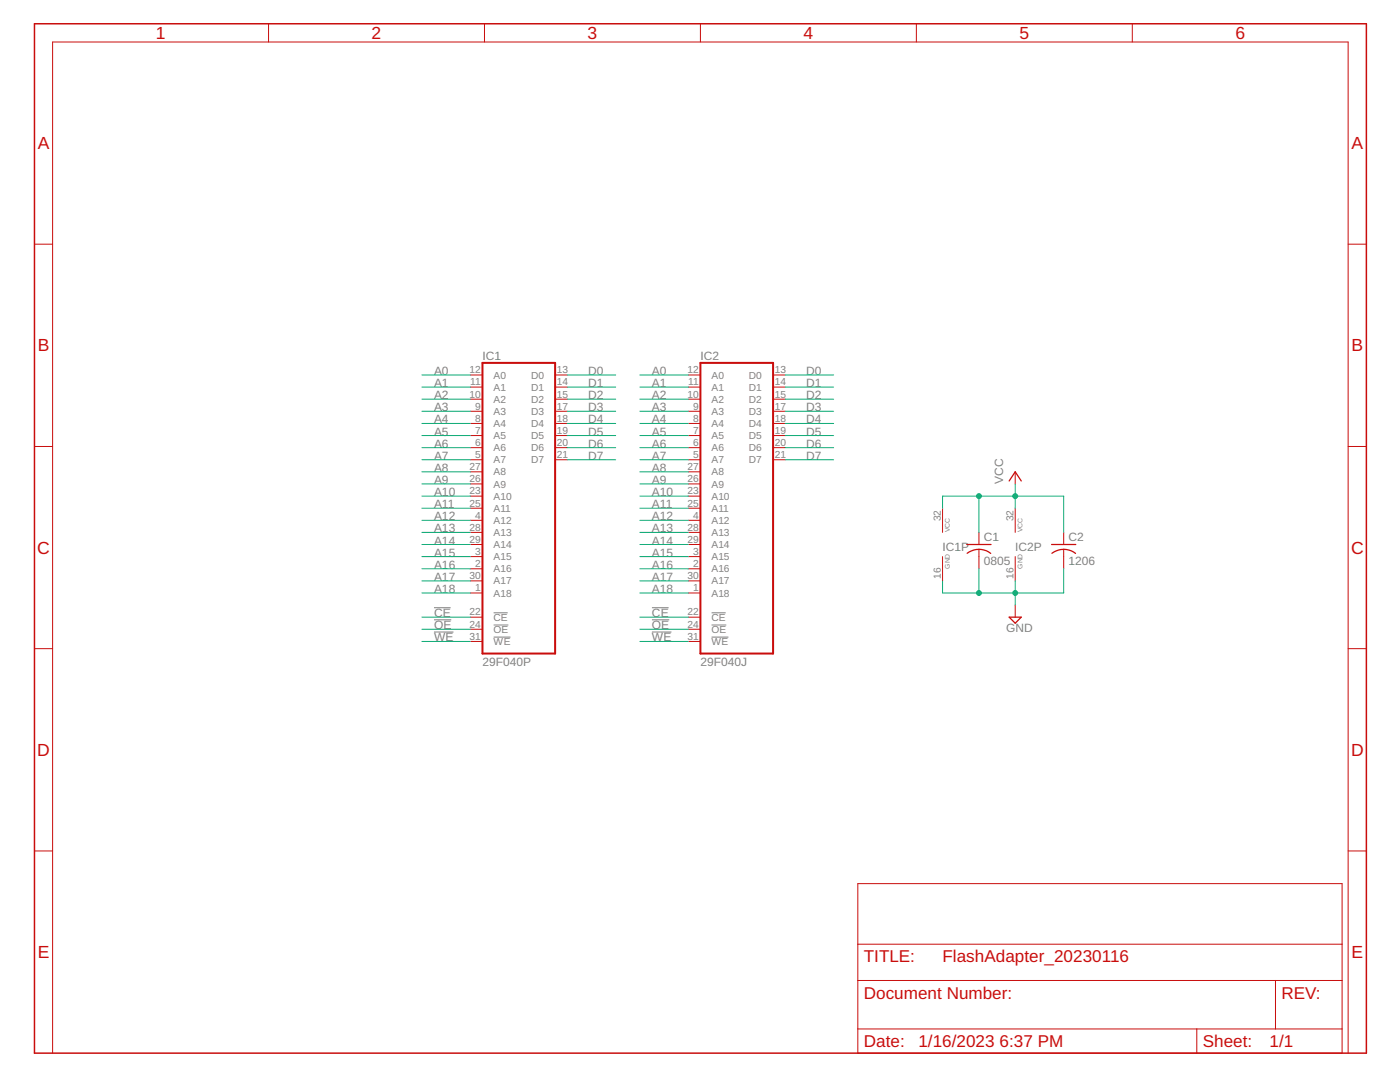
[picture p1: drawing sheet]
<?xml version="1.0" encoding="utf-8"?>
<!DOCTYPE eagle SYSTEM "eagle.dtd">
<eagle version="9.6.2">
<drawing>
<settings>
<setting alwaysvectorfont="no"/>
<setting verticaltext="up"/>
</settings>
<grid distance="0.1" unitdist="inch" unit="inch" style="lines" multiple="1" display="no" altdistance="0.01" altunitdist="inch" altunit="inch"/>
<schematic xreflabel="%F%N/%S.%C%R" xrefpart="/%S.%C%R">
<libraries>
<library name="FlashAdapter">
<symbols>
<symbol name="C-US">
<wire x1="-2.54" y1="0" x2="2.54" y2="0" width="0.254" layer="94"/>
<wire x1="0" y1="-1.016" x2="0" y2="-1.0161" width="0.1524" layer="94"/>
<wire x1="0" y1="-1.0161" x2="0" y2="-2.54" width="0.1524" layer="94"/>
<wire x1="0" y1="-1" x2="2.4892" y2="-1.8542" width="0.254" layer="94" curve="-37.878202"/>
<wire x1="-2.4668" y1="-1.8504" x2="0" y2="-1.0161" width="0.254" layer="94" curve="-37.373024"/>
<pin name="1" x="0" y="2.54" visible="off" length="short" direction="pas" swaplevel="1" rot="R270"/>
<pin name="2" x="0" y="-5.08" visible="off" length="short" direction="pas" swaplevel="1" rot="R90"/>
<text x="1.016" y="0.635" size="1.778" layer="95">&gt;NAME</text>
<text x="1.016" y="-4.191" size="1.778" layer="96">&gt;VALUE</text>
</symbol>
<symbol name="FRAME_A_L">
<frame x1="0" y1="0" x2="279.4" y2="215.9" columns="6" rows="5" layer="94" border-bottom="no"/>
</symbol>
<symbol name="DOCFIELD">
<wire x1="0" y1="0" x2="71.12" y2="0" width="0.1016" layer="94"/>
<wire x1="101.6" y1="15.24" x2="87.63" y2="15.24" width="0.1016" layer="94"/>
<wire x1="0" y1="0" x2="0" y2="5.08" width="0.1016" layer="94"/>
<wire x1="0" y1="5.08" x2="71.12" y2="5.08" width="0.1016" layer="94"/>
<wire x1="0" y1="5.08" x2="0" y2="15.24" width="0.1016" layer="94"/>
<wire x1="101.6" y1="15.24" x2="101.6" y2="5.08" width="0.1016" layer="94"/>
<wire x1="71.12" y1="5.08" x2="71.12" y2="0" width="0.1016" layer="94"/>
<wire x1="71.12" y1="5.08" x2="87.63" y2="5.08" width="0.1016" layer="94"/>
<wire x1="71.12" y1="0" x2="101.6" y2="0" width="0.1016" layer="94"/>
<wire x1="87.63" y1="15.24" x2="87.63" y2="5.08" width="0.1016" layer="94"/>
<wire x1="87.63" y1="15.24" x2="0" y2="15.24" width="0.1016" layer="94"/>
<wire x1="87.63" y1="5.08" x2="101.6" y2="5.08" width="0.1016" layer="94"/>
<wire x1="101.6" y1="5.08" x2="101.6" y2="0" width="0.1016" layer="94"/>
<wire x1="0" y1="15.24" x2="0" y2="22.86" width="0.1016" layer="94"/>
<wire x1="101.6" y1="35.56" x2="0" y2="35.56" width="0.1016" layer="94"/>
<wire x1="101.6" y1="35.56" x2="101.6" y2="22.86" width="0.1016" layer="94"/>
<wire x1="0" y1="22.86" x2="101.6" y2="22.86" width="0.1016" layer="94"/>
<wire x1="0" y1="22.86" x2="0" y2="35.56" width="0.1016" layer="94"/>
<wire x1="101.6" y1="22.86" x2="101.6" y2="15.24" width="0.1016" layer="94"/>
<text x="1.27" y="1.27" size="2.54" layer="94">Date:</text>
<text x="12.7" y="1.27" size="2.54" layer="94">&gt;LAST_DATE_TIME</text>
<text x="72.39" y="1.27" size="2.54" layer="94">Sheet:</text>
<text x="86.36" y="1.27" size="2.54" layer="94">&gt;SHEET</text>
<text x="88.9" y="11.43" size="2.54" layer="94">REV:</text>
<text x="1.27" y="19.05" size="2.54" layer="94">TITLE:</text>
<text x="1.27" y="11.43" size="2.54" layer="94">Document Number:</text>
<text x="17.78" y="19.05" size="2.54" layer="94">&gt;DRAWING_NAME</text>
</symbol>
<symbol name="AM29F040">
<wire x1="-7.62" y1="-30.48" x2="7.62" y2="-30.48" width="0.4064" layer="94"/>
<wire x1="7.62" y1="-30.48" x2="7.62" y2="30.48" width="0.4064" layer="94"/>
<wire x1="7.62" y1="30.48" x2="-7.62" y2="30.48" width="0.4064" layer="94"/>
<wire x1="-7.62" y1="30.48" x2="-7.62" y2="-30.48" width="0.4064" layer="94"/>
<pin name="!CE" x="-10.16" y="-22.86" length="short" direction="in"/>
<pin name="!OE" x="-10.16" y="-25.4" length="short" direction="in"/>
<pin name="!WE" x="-10.16" y="-27.94" length="short" direction="in"/>
<pin name="A0" x="-10.16" y="27.94" length="short" direction="in"/>
<pin name="A1" x="-10.16" y="25.4" length="short" direction="in"/>
<pin name="A2" x="-10.16" y="22.86" length="short" direction="in"/>
<pin name="A3" x="-10.16" y="20.32" length="short" direction="in"/>
<pin name="A4" x="-10.16" y="17.78" length="short" direction="in"/>
<pin name="A5" x="-10.16" y="15.24" length="short" direction="in"/>
<pin name="A6" x="-10.16" y="12.7" length="short" direction="in"/>
<pin name="A7" x="-10.16" y="10.16" length="short" direction="in"/>
<pin name="A8" x="-10.16" y="7.62" length="short" direction="in"/>
<pin name="A9" x="-10.16" y="5.08" length="short" direction="in"/>
<pin name="A10" x="-10.16" y="2.54" length="short" direction="in"/>
<pin name="A11" x="-10.16" y="0" length="short" direction="in"/>
<pin name="A12" x="-10.16" y="-2.54" length="short" direction="in"/>
<pin name="A13" x="-10.16" y="-5.08" length="short" direction="in"/>
<pin name="A14" x="-10.16" y="-7.62" length="short" direction="in"/>
<pin name="A15" x="-10.16" y="-10.16" length="short" direction="in"/>
<pin name="A16" x="-10.16" y="-12.7" length="short" direction="in"/>
<pin name="A17" x="-10.16" y="-15.24" length="short" direction="in"/>
<pin name="A18" x="-10.16" y="-17.78" length="short" direction="in"/>
<pin name="D0" x="10.16" y="27.94" length="short" direction="hiz" rot="R180"/>
<pin name="D1" x="10.16" y="25.4" length="short" direction="hiz" rot="R180"/>
<pin name="D2" x="10.16" y="22.86" length="short" direction="hiz" rot="R180"/>
<pin name="D3" x="10.16" y="20.32" length="short" direction="hiz" rot="R180"/>
<pin name="D4" x="10.16" y="17.78" length="short" direction="hiz" rot="R180"/>
<pin name="D5" x="10.16" y="15.24" length="short" direction="hiz" rot="R180"/>
<pin name="D6" x="10.16" y="12.7" length="short" direction="hiz" rot="R180"/>
<pin name="D7" x="10.16" y="10.16" length="short" direction="hiz" rot="R180"/>
<text x="-7.62" y="31.115" size="1.778" layer="95">&gt;NAME</text>
<text x="-7.62" y="-33.02" size="1.778" layer="96">&gt;VALUE</text>
</symbol>
<symbol name="VCC-GND">
<pin name="GND" x="0" y="-7.62" visible="pad" length="middle" direction="pwr" rot="R90"/>
<pin name="VCC" x="0" y="7.62" visible="pad" length="middle" direction="pwr" rot="R270"/>
<text x="1.524" y="-5.08" size="1.016" layer="95" rot="R90">GND</text>
<text x="1.524" y="2.54" size="1.016" layer="95" rot="R90">VCC</text>
<text x="0" y="-1.27" size="1.778" layer="95">&gt;NAME</text>
</symbol>
<symbol name="VCC">
<wire x1="1.27" y1="-1.905" x2="0" y2="0" width="0.254" layer="94"/>
<wire x1="0" y1="0" x2="-1.27" y2="-1.905" width="0.254" layer="94"/>
<pin name="VCC" x="0" y="-2.54" visible="off" length="short" direction="sup" rot="R90"/>
<text x="-2.54" y="-2.54" size="1.778" layer="96" rot="R90">&gt;VALUE</text>
</symbol>
<symbol name="GND">
<wire x1="-1.27" y1="0" x2="1.27" y2="0" width="0.254" layer="94"/>
<wire x1="1.27" y1="0" x2="0" y2="-1.27" width="0.254" layer="94"/>
<wire x1="0" y1="-1.27" x2="-1.27" y2="0" width="0.254" layer="94"/>
<pin name="GND" x="0" y="2.54" visible="off" length="short" direction="sup" rot="R270"/>
<text x="-1.905" y="-3.175" size="1.778" layer="96">&gt;VALUE</text>
</symbol>
</symbols>
<devicesets>
<deviceset name="C-US" prefix="C" uservalue="yes">
<gates>
<gate name="G$1" symbol="C-US" x="0" y="0"/>
</gates>
<devices>
<device name="C0805" package="C0805">
<connects>
<connect gate="G$1" pin="1" pad="1"/>
<connect gate="G$1" pin="2" pad="2"/>
</connects>
<technologies>
<technology name="">
<attribute name="POPULARITY" value="19" constant="no"/>
<attribute name="SPICEPREFIX" value="C" constant="no"/>
</technology>
</technologies>
</device>
<device name="C1206" package="C1206">
<connects>
<connect gate="G$1" pin="1" pad="1"/>
<connect gate="G$1" pin="2" pad="2"/>
</connects>
<technologies>
<technology name="">
<attribute name="POPULARITY" value="0" constant="no"/>
<attribute name="SPICEPREFIX" value="C" constant="no"/>
</technology>
</technologies>
</device>
</devices>
</deviceset>
<deviceset name="FRAME_A_L" prefix="FRAME" uservalue="yes">
<gates>
<gate name="G$1" symbol="FRAME_A_L" x="0" y="0" addlevel="always"/>
<gate name="G$2" symbol="DOCFIELD" x="172.72" y="0" addlevel="always"/>
</gates>
<devices>
<device name="">
<technologies>
<technology name=""/>
</technologies>
</device>
</devices>
</deviceset>
<deviceset name="29F040" prefix="IC">
<gates>
<gate name="G$1" symbol="AM29F040" x="0" y="0"/>
<gate name="P" symbol="VCC-GND" x="17.78" y="0" addlevel="request"/>
</gates>
<devices>
<device name="J" package="S32">
<connects>
<connect gate="G$1" pin="!CE" pad="22"/>
<connect gate="G$1" pin="!OE" pad="24"/>
<connect gate="G$1" pin="!WE" pad="31"/>
<connect gate="G$1" pin="A0" pad="12"/>
<connect gate="G$1" pin="A1" pad="11"/>
<connect gate="G$1" pin="A10" pad="23"/>
<connect gate="G$1" pin="A11" pad="25"/>
<connect gate="G$1" pin="A12" pad="4"/>
<connect gate="G$1" pin="A13" pad="28"/>
<connect gate="G$1" pin="A14" pad="29"/>
<connect gate="G$1" pin="A15" pad="3"/>
<connect gate="G$1" pin="A16" pad="2"/>
<connect gate="G$1" pin="A17" pad="30"/>
<connect gate="G$1" pin="A18" pad="1"/>
<connect gate="G$1" pin="A2" pad="10"/>
<connect gate="G$1" pin="A3" pad="9"/>
<connect gate="G$1" pin="A4" pad="8"/>
<connect gate="G$1" pin="A5" pad="7"/>
<connect gate="G$1" pin="A6" pad="6"/>
<connect gate="G$1" pin="A7" pad="5"/>
<connect gate="G$1" pin="A8" pad="27"/>
<connect gate="G$1" pin="A9" pad="26"/>
<connect gate="G$1" pin="D0" pad="13"/>
<connect gate="G$1" pin="D1" pad="14"/>
<connect gate="G$1" pin="D2" pad="15"/>
<connect gate="G$1" pin="D3" pad="17"/>
<connect gate="G$1" pin="D4" pad="18"/>
<connect gate="G$1" pin="D5" pad="19"/>
<connect gate="G$1" pin="D6" pad="20"/>
<connect gate="G$1" pin="D7" pad="21"/>
<connect gate="P" pin="GND" pad="16"/>
<connect gate="P" pin="VCC" pad="32"/>
</connects>
<technologies>
<technology name=""/>
</technologies>
</device>
<device name="P" package="DIL32-3">
<connects>
<connect gate="G$1" pin="!CE" pad="22"/>
<connect gate="G$1" pin="!OE" pad="24"/>
<connect gate="G$1" pin="!WE" pad="31"/>
<connect gate="G$1" pin="A0" pad="12"/>
<connect gate="G$1" pin="A1" pad="11"/>
<connect gate="G$1" pin="A10" pad="23"/>
<connect gate="G$1" pin="A11" pad="25"/>
<connect gate="G$1" pin="A12" pad="4"/>
<connect gate="G$1" pin="A13" pad="28"/>
<connect gate="G$1" pin="A14" pad="29"/>
<connect gate="G$1" pin="A15" pad="3"/>
<connect gate="G$1" pin="A16" pad="2"/>
<connect gate="G$1" pin="A17" pad="30"/>
<connect gate="G$1" pin="A18" pad="1"/>
<connect gate="G$1" pin="A2" pad="10"/>
<connect gate="G$1" pin="A3" pad="9"/>
<connect gate="G$1" pin="A4" pad="8"/>
<connect gate="G$1" pin="A5" pad="7"/>
<connect gate="G$1" pin="A6" pad="6"/>
<connect gate="G$1" pin="A7" pad="5"/>
<connect gate="G$1" pin="A8" pad="27"/>
<connect gate="G$1" pin="A9" pad="26"/>
<connect gate="G$1" pin="D0" pad="13"/>
<connect gate="G$1" pin="D1" pad="14"/>
<connect gate="G$1" pin="D2" pad="15"/>
<connect gate="G$1" pin="D3" pad="17"/>
<connect gate="G$1" pin="D4" pad="18"/>
<connect gate="G$1" pin="D5" pad="19"/>
<connect gate="G$1" pin="D6" pad="20"/>
<connect gate="G$1" pin="D7" pad="21"/>
<connect gate="P" pin="GND" pad="16"/>
<connect gate="P" pin="VCC" pad="32"/>
</connects>
<technologies>
<technology name=""/>
</technologies>
</device>
</devices>
</deviceset>
<deviceset name="VCC" prefix="P+">
<gates>
<gate name="VCC" symbol="VCC" x="0" y="0"/>
</gates>
<devices>
<device name="">
<technologies>
<technology name=""/>
</technologies>
</device>
</devices>
</deviceset>
<deviceset name="GND" prefix="SUPPLY">
<gates>
<gate name="GND" symbol="GND" x="0" y="0"/>
</gates>
<devices>
<device name="">
<technologies>
<technology name=""/>
</technologies>
</device>
</devices>
</deviceset>
</devicesets>
</library>
</libraries>
<attributes>
</attributes>
<variantdefs>
</variantdefs>
<classes>
<class number="0" name="default" width="0" drill="0">
</class>
</classes>
<parts>
<part name="IC1" library="FlashAdapter" deviceset="29F040" device="P"/>
<part name="IC2" library="FlashAdapter" deviceset="29F040" device="J"/>
<part name="C1" library="FlashAdapter" deviceset="C-US" device="C0805" value="0805"/>
<part name="C2" library="FlashAdapter" deviceset="C-US" device="C1206" value="1206"/>
<part name="P+1" library="FlashAdapter" deviceset="VCC" device=""/>
<part name="SUPPLY1" library="FlashAdapter" deviceset="GND" device=""/>
<part name="FRAME1" library="FlashAdapter" deviceset="FRAME_A_L" device=""/>
</parts>
<sheets>
<sheet>
<plain>
</plain>
<instances>
<instance part="IC1" gate="G$1" x="101.6" y="114.3" smashed="yes">
<attribute name="NAME" x="93.98" y="145.415" size="1.778" layer="95"/>
<attribute name="VALUE" x="93.98" y="81.28" size="1.778" layer="96"/>
</instance>
<instance part="IC2" gate="G$1" x="147.32" y="114.3" smashed="yes">
<attribute name="NAME" x="139.7" y="145.415" size="1.778" layer="95"/>
<attribute name="VALUE" x="139.7" y="81.28" size="1.778" layer="96"/>
</instance>
<instance part="C1" gate="G$1" x="198.12" y="106.68" smashed="yes">
<attribute name="NAME" x="199.136" y="107.315" size="1.778" layer="95"/>
<attribute name="VALUE" x="199.136" y="102.489" size="1.778" layer="96"/>
</instance>
<instance part="IC1" gate="P" x="190.5" y="106.68" smashed="yes">
<attribute name="NAME" x="190.5" y="105.41" size="1.778" layer="95"/>
</instance>
<instance part="IC2" gate="P" x="205.74" y="106.68" smashed="yes">
<attribute name="NAME" x="205.74" y="105.41" size="1.778" layer="95"/>
</instance>
<instance part="C2" gate="G$1" x="215.9" y="106.68" smashed="yes">
<attribute name="NAME" x="216.916" y="107.315" size="1.778" layer="95"/>
<attribute name="VALUE" x="216.916" y="102.489" size="1.778" layer="96"/>
</instance>
<instance part="P+1" gate="VCC" x="205.74" y="121.92" smashed="yes">
<attribute name="VALUE" x="203.2" y="119.38" size="1.778" layer="96" rot="R90"/>
</instance>
<instance part="SUPPLY1" gate="GND" x="205.74" y="91.44" smashed="yes">
<attribute name="VALUE" x="203.835" y="88.265" size="1.778" layer="96"/>
</instance>
<instance part="FRAME1" gate="G$1" x="0" y="0" smashed="yes"/>
<instance part="FRAME1" gate="G$2" x="172.72" y="0" smashed="yes">
<attribute name="LAST_DATE_TIME" x="185.42" y="1.27" size="2.54" layer="94"/>
<attribute name="SHEET" x="259.08" y="1.27" size="2.54" layer="94"/>
<attribute name="DRAWING_NAME" x="190.5" y="19.05" size="2.54" layer="94"/>
</instance>
</instances>
<busses>
</busses>
<nets>
<net name="!WE" class="0">
<segment>
<pinref part="IC1" gate="G$1" pin="!WE"/>
<wire x1="91.44" y1="86.36" x2="81.28" y2="86.36" width="0.1524" layer="91"/>
<label x="83.82" y="86.36" size="1.778" layer="95"/>
</segment>
<segment>
<pinref part="IC2" gate="G$1" pin="!WE"/>
<wire x1="137.16" y1="86.36" x2="127" y2="86.36" width="0.1524" layer="91"/>
<label x="129.54" y="86.36" size="1.778" layer="95"/>
</segment>
</net>
<net name="A12" class="0">
<segment>
<pinref part="IC1" gate="G$1" pin="A12"/>
<wire x1="91.44" y1="111.76" x2="81.28" y2="111.76" width="0.1524" layer="91"/>
<label x="83.82" y="111.76" size="1.778" layer="95"/>
</segment>
<segment>
<pinref part="IC2" gate="G$1" pin="A12"/>
<wire x1="137.16" y1="111.76" x2="127" y2="111.76" width="0.1524" layer="91"/>
<label x="129.54" y="111.76" size="1.778" layer="95"/>
</segment>
</net>
<net name="A7" class="0">
<segment>
<pinref part="IC1" gate="G$1" pin="A7"/>
<wire x1="91.44" y1="124.46" x2="81.28" y2="124.46" width="0.1524" layer="91"/>
<label x="83.82" y="124.46" size="1.778" layer="95"/>
</segment>
<segment>
<pinref part="IC2" gate="G$1" pin="A7"/>
<wire x1="137.16" y1="124.46" x2="127" y2="124.46" width="0.1524" layer="91"/>
<label x="129.54" y="124.46" size="1.778" layer="95"/>
</segment>
</net>
<net name="A6" class="0">
<segment>
<pinref part="IC1" gate="G$1" pin="A6"/>
<wire x1="91.44" y1="127" x2="81.28" y2="127" width="0.1524" layer="91"/>
<label x="83.82" y="127" size="1.778" layer="95"/>
</segment>
<segment>
<pinref part="IC2" gate="G$1" pin="A6"/>
<wire x1="137.16" y1="127" x2="127" y2="127" width="0.1524" layer="91"/>
<label x="129.54" y="127" size="1.778" layer="95"/>
</segment>
</net>
<net name="A5" class="0">
<segment>
<pinref part="IC1" gate="G$1" pin="A5"/>
<wire x1="91.44" y1="129.54" x2="81.28" y2="129.54" width="0.1524" layer="91"/>
<label x="83.82" y="129.54" size="1.778" layer="95"/>
</segment>
<segment>
<pinref part="IC2" gate="G$1" pin="A5"/>
<wire x1="137.16" y1="129.54" x2="127" y2="129.54" width="0.1524" layer="91"/>
<label x="129.54" y="129.54" size="1.778" layer="95"/>
</segment>
</net>
<net name="A4" class="0">
<segment>
<pinref part="IC1" gate="G$1" pin="A4"/>
<wire x1="91.44" y1="132.08" x2="81.28" y2="132.08" width="0.1524" layer="91"/>
<label x="83.82" y="132.08" size="1.778" layer="95"/>
</segment>
<segment>
<pinref part="IC2" gate="G$1" pin="A4"/>
<wire x1="137.16" y1="132.08" x2="127" y2="132.08" width="0.1524" layer="91"/>
<label x="129.54" y="132.08" size="1.778" layer="95"/>
</segment>
</net>
<net name="A3" class="0">
<segment>
<pinref part="IC1" gate="G$1" pin="A3"/>
<wire x1="91.44" y1="134.62" x2="81.28" y2="134.62" width="0.1524" layer="91"/>
<label x="83.82" y="134.62" size="1.778" layer="95"/>
</segment>
<segment>
<pinref part="IC2" gate="G$1" pin="A3"/>
<wire x1="137.16" y1="134.62" x2="127" y2="134.62" width="0.1524" layer="91"/>
<label x="129.54" y="134.62" size="1.778" layer="95"/>
</segment>
</net>
<net name="A2" class="0">
<segment>
<pinref part="IC1" gate="G$1" pin="A2"/>
<wire x1="91.44" y1="137.16" x2="81.28" y2="137.16" width="0.1524" layer="91"/>
<label x="83.82" y="137.16" size="1.778" layer="95"/>
</segment>
<segment>
<pinref part="IC2" gate="G$1" pin="A2"/>
<wire x1="137.16" y1="137.16" x2="127" y2="137.16" width="0.1524" layer="91"/>
<label x="129.54" y="137.16" size="1.778" layer="95"/>
</segment>
</net>
<net name="A1" class="0">
<segment>
<pinref part="IC1" gate="G$1" pin="A1"/>
<wire x1="91.44" y1="139.7" x2="81.28" y2="139.7" width="0.1524" layer="91"/>
<label x="83.82" y="139.7" size="1.778" layer="95"/>
</segment>
<segment>
<pinref part="IC2" gate="G$1" pin="A1"/>
<wire x1="137.16" y1="139.7" x2="127" y2="139.7" width="0.1524" layer="91"/>
<label x="129.54" y="139.7" size="1.778" layer="95"/>
</segment>
</net>
<net name="A0" class="0">
<segment>
<pinref part="IC1" gate="G$1" pin="A0"/>
<wire x1="91.44" y1="142.24" x2="81.28" y2="142.24" width="0.1524" layer="91"/>
<label x="83.82" y="142.24" size="1.778" layer="95"/>
</segment>
<segment>
<pinref part="IC2" gate="G$1" pin="A0"/>
<wire x1="137.16" y1="142.24" x2="127" y2="142.24" width="0.1524" layer="91"/>
<label x="129.54" y="142.24" size="1.778" layer="95"/>
</segment>
</net>
<net name="D0" class="0">
<segment>
<pinref part="IC1" gate="G$1" pin="D0"/>
<wire x1="111.76" y1="142.24" x2="121.92" y2="142.24" width="0.1524" layer="91"/>
<label x="119.38" y="142.24" size="1.778" layer="95" align="bottom-right"/>
</segment>
<segment>
<pinref part="IC2" gate="G$1" pin="D0"/>
<wire x1="157.48" y1="142.24" x2="167.64" y2="142.24" width="0.1524" layer="91"/>
<label x="165.1" y="142.24" size="1.778" layer="95" align="bottom-right"/>
</segment>
</net>
<net name="!CE" class="0">
<segment>
<pinref part="IC1" gate="G$1" pin="!CE"/>
<wire x1="91.44" y1="91.44" x2="81.28" y2="91.44" width="0.1524" layer="91"/>
<label x="83.82" y="91.44" size="1.778" layer="95"/>
</segment>
<segment>
<pinref part="IC2" gate="G$1" pin="!CE"/>
<wire x1="137.16" y1="91.44" x2="127" y2="91.44" width="0.1524" layer="91"/>
<label x="129.54" y="91.44" size="1.778" layer="95"/>
</segment>
</net>
<net name="A10" class="0">
<segment>
<pinref part="IC1" gate="G$1" pin="A10"/>
<wire x1="91.44" y1="116.84" x2="81.28" y2="116.84" width="0.1524" layer="91"/>
<label x="83.82" y="116.84" size="1.778" layer="95"/>
</segment>
<segment>
<pinref part="IC2" gate="G$1" pin="A10"/>
<wire x1="137.16" y1="116.84" x2="127" y2="116.84" width="0.1524" layer="91"/>
<label x="129.54" y="116.84" size="1.778" layer="95"/>
</segment>
</net>
<net name="!OE" class="0">
<segment>
<pinref part="IC1" gate="G$1" pin="!OE"/>
<wire x1="91.44" y1="88.9" x2="81.28" y2="88.9" width="0.1524" layer="91"/>
<label x="83.82" y="88.9" size="1.778" layer="95"/>
</segment>
<segment>
<pinref part="IC2" gate="G$1" pin="!OE"/>
<wire x1="137.16" y1="88.9" x2="127" y2="88.9" width="0.1524" layer="91"/>
<label x="129.54" y="88.9" size="1.778" layer="95"/>
</segment>
</net>
<net name="A11" class="0">
<segment>
<pinref part="IC1" gate="G$1" pin="A11"/>
<wire x1="91.44" y1="114.3" x2="81.28" y2="114.3" width="0.1524" layer="91"/>
<label x="83.82" y="114.3" size="1.778" layer="95"/>
</segment>
<segment>
<pinref part="IC2" gate="G$1" pin="A11"/>
<wire x1="137.16" y1="114.3" x2="127" y2="114.3" width="0.1524" layer="91"/>
<label x="129.54" y="114.3" size="1.778" layer="95"/>
</segment>
</net>
<net name="A9" class="0">
<segment>
<pinref part="IC1" gate="G$1" pin="A9"/>
<wire x1="91.44" y1="119.38" x2="81.28" y2="119.38" width="0.1524" layer="91"/>
<label x="83.82" y="119.38" size="1.778" layer="95"/>
</segment>
<segment>
<pinref part="IC2" gate="G$1" pin="A9"/>
<wire x1="137.16" y1="119.38" x2="127" y2="119.38" width="0.1524" layer="91"/>
<label x="129.54" y="119.38" size="1.778" layer="95"/>
</segment>
</net>
<net name="A8" class="0">
<segment>
<pinref part="IC1" gate="G$1" pin="A8"/>
<wire x1="91.44" y1="121.92" x2="81.28" y2="121.92" width="0.1524" layer="91"/>
<label x="83.82" y="121.92" size="1.778" layer="95"/>
</segment>
<segment>
<pinref part="IC2" gate="G$1" pin="A8"/>
<wire x1="137.16" y1="121.92" x2="127" y2="121.92" width="0.1524" layer="91"/>
<label x="129.54" y="121.92" size="1.778" layer="95"/>
</segment>
</net>
<net name="A13" class="0">
<segment>
<pinref part="IC1" gate="G$1" pin="A13"/>
<wire x1="91.44" y1="109.22" x2="81.28" y2="109.22" width="0.1524" layer="91"/>
<label x="83.82" y="109.22" size="1.778" layer="95"/>
</segment>
<segment>
<pinref part="IC2" gate="G$1" pin="A13"/>
<wire x1="137.16" y1="109.22" x2="127" y2="109.22" width="0.1524" layer="91"/>
<label x="129.54" y="109.22" size="1.778" layer="95"/>
</segment>
</net>
<net name="A14" class="0">
<segment>
<pinref part="IC1" gate="G$1" pin="A14"/>
<wire x1="91.44" y1="106.68" x2="81.28" y2="106.68" width="0.1524" layer="91"/>
<label x="83.82" y="106.68" size="1.778" layer="95"/>
</segment>
<segment>
<pinref part="IC2" gate="G$1" pin="A14"/>
<wire x1="137.16" y1="106.68" x2="127" y2="106.68" width="0.1524" layer="91"/>
<label x="129.54" y="106.68" size="1.778" layer="95"/>
</segment>
</net>
<net name="A15" class="0">
<segment>
<pinref part="IC1" gate="G$1" pin="A15"/>
<wire x1="91.44" y1="104.14" x2="81.28" y2="104.14" width="0.1524" layer="91"/>
<label x="83.82" y="104.14" size="1.778" layer="95"/>
</segment>
<segment>
<pinref part="IC2" gate="G$1" pin="A15"/>
<wire x1="137.16" y1="104.14" x2="127" y2="104.14" width="0.1524" layer="91"/>
<label x="129.54" y="104.14" size="1.778" layer="95"/>
</segment>
</net>
<net name="A16" class="0">
<segment>
<pinref part="IC1" gate="G$1" pin="A16"/>
<wire x1="91.44" y1="101.6" x2="81.28" y2="101.6" width="0.1524" layer="91"/>
<label x="83.82" y="101.6" size="1.778" layer="95"/>
</segment>
<segment>
<pinref part="IC2" gate="G$1" pin="A16"/>
<wire x1="137.16" y1="101.6" x2="127" y2="101.6" width="0.1524" layer="91"/>
<label x="129.54" y="101.6" size="1.778" layer="95"/>
</segment>
</net>
<net name="A17" class="0">
<segment>
<pinref part="IC1" gate="G$1" pin="A17"/>
<wire x1="91.44" y1="99.06" x2="81.28" y2="99.06" width="0.1524" layer="91"/>
<label x="83.82" y="99.06" size="1.778" layer="95"/>
</segment>
<segment>
<pinref part="IC2" gate="G$1" pin="A17"/>
<wire x1="137.16" y1="99.06" x2="127" y2="99.06" width="0.1524" layer="91"/>
<label x="129.54" y="99.06" size="1.778" layer="95"/>
</segment>
</net>
<net name="A18" class="0">
<segment>
<pinref part="IC1" gate="G$1" pin="A18"/>
<wire x1="91.44" y1="96.52" x2="81.28" y2="96.52" width="0.1524" layer="91"/>
<label x="83.82" y="96.52" size="1.778" layer="95"/>
</segment>
<segment>
<pinref part="IC2" gate="G$1" pin="A18"/>
<wire x1="137.16" y1="96.52" x2="127" y2="96.52" width="0.1524" layer="91"/>
<label x="129.54" y="96.52" size="1.778" layer="95"/>
</segment>
</net>
<net name="D1" class="0">
<segment>
<pinref part="IC1" gate="G$1" pin="D1"/>
<wire x1="111.76" y1="139.7" x2="121.92" y2="139.7" width="0.1524" layer="91"/>
<label x="119.38" y="139.7" size="1.778" layer="95" align="bottom-right"/>
</segment>
<segment>
<pinref part="IC2" gate="G$1" pin="D1"/>
<wire x1="157.48" y1="139.7" x2="167.64" y2="139.7" width="0.1524" layer="91"/>
<label x="165.1" y="139.7" size="1.778" layer="95" align="bottom-right"/>
</segment>
</net>
<net name="D2" class="0">
<segment>
<pinref part="IC1" gate="G$1" pin="D2"/>
<wire x1="111.76" y1="137.16" x2="121.92" y2="137.16" width="0.1524" layer="91"/>
<label x="119.38" y="137.16" size="1.778" layer="95" align="bottom-right"/>
</segment>
<segment>
<pinref part="IC2" gate="G$1" pin="D2"/>
<wire x1="157.48" y1="137.16" x2="167.64" y2="137.16" width="0.1524" layer="91"/>
<label x="165.1" y="137.16" size="1.778" layer="95" align="bottom-right"/>
</segment>
</net>
<net name="D3" class="0">
<segment>
<pinref part="IC1" gate="G$1" pin="D3"/>
<wire x1="111.76" y1="134.62" x2="121.92" y2="134.62" width="0.1524" layer="91"/>
<label x="119.38" y="134.62" size="1.778" layer="95" align="bottom-right"/>
</segment>
<segment>
<pinref part="IC2" gate="G$1" pin="D3"/>
<wire x1="157.48" y1="134.62" x2="167.64" y2="134.62" width="0.1524" layer="91"/>
<label x="165.1" y="134.62" size="1.778" layer="95" align="bottom-right"/>
</segment>
</net>
<net name="D4" class="0">
<segment>
<pinref part="IC1" gate="G$1" pin="D4"/>
<wire x1="111.76" y1="132.08" x2="121.92" y2="132.08" width="0.1524" layer="91"/>
<label x="119.38" y="132.08" size="1.778" layer="95" align="bottom-right"/>
</segment>
<segment>
<pinref part="IC2" gate="G$1" pin="D4"/>
<wire x1="157.48" y1="132.08" x2="167.64" y2="132.08" width="0.1524" layer="91"/>
<label x="165.1" y="132.08" size="1.778" layer="95" align="bottom-right"/>
</segment>
</net>
<net name="D5" class="0">
<segment>
<pinref part="IC1" gate="G$1" pin="D5"/>
<wire x1="111.76" y1="129.54" x2="121.92" y2="129.54" width="0.1524" layer="91"/>
<label x="119.38" y="129.54" size="1.778" layer="95" align="bottom-right"/>
</segment>
<segment>
<pinref part="IC2" gate="G$1" pin="D5"/>
<wire x1="157.48" y1="129.54" x2="167.64" y2="129.54" width="0.1524" layer="91"/>
<label x="165.1" y="129.54" size="1.778" layer="95" align="bottom-right"/>
</segment>
</net>
<net name="D6" class="0">
<segment>
<pinref part="IC1" gate="G$1" pin="D6"/>
<wire x1="111.76" y1="127" x2="121.92" y2="127" width="0.1524" layer="91"/>
<label x="119.38" y="127" size="1.778" layer="95" align="bottom-right"/>
</segment>
<segment>
<pinref part="IC2" gate="G$1" pin="D6"/>
<wire x1="157.48" y1="127" x2="167.64" y2="127" width="0.1524" layer="91"/>
<label x="165.1" y="127" size="1.778" layer="95" align="bottom-right"/>
</segment>
</net>
<net name="D7" class="0">
<segment>
<pinref part="IC1" gate="G$1" pin="D7"/>
<wire x1="111.76" y1="124.46" x2="121.92" y2="124.46" width="0.1524" layer="91"/>
<label x="119.38" y="124.46" size="1.778" layer="95" align="bottom-right"/>
</segment>
<segment>
<pinref part="IC2" gate="G$1" pin="D7"/>
<wire x1="157.48" y1="124.46" x2="167.64" y2="124.46" width="0.1524" layer="91"/>
<label x="165.1" y="124.46" size="1.778" layer="95" align="bottom-right"/>
</segment>
</net>
<net name="GND" class="0">
<segment>
<pinref part="SUPPLY1" gate="GND" pin="GND"/>
<pinref part="IC2" gate="P" pin="GND"/>
<wire x1="205.74" y1="93.98" x2="205.74" y2="96.52" width="0.1524" layer="91"/>
<pinref part="IC1" gate="P" pin="GND"/>
<wire x1="205.74" y1="96.52" x2="205.74" y2="99.06" width="0.1524" layer="91"/>
<wire x1="190.5" y1="99.06" x2="190.5" y2="96.52" width="0.1524" layer="91"/>
<wire x1="190.5" y1="96.52" x2="198.12" y2="96.52" width="0.1524" layer="91"/>
<junction x="205.74" y="96.52"/>
<pinref part="C1" gate="G$1" pin="2"/>
<wire x1="198.12" y1="96.52" x2="205.74" y2="96.52" width="0.1524" layer="91"/>
<wire x1="198.12" y1="101.6" x2="198.12" y2="96.52" width="0.1524" layer="91"/>
<junction x="198.12" y="96.52"/>
<pinref part="C2" gate="G$1" pin="2"/>
<wire x1="205.74" y1="96.52" x2="215.9" y2="96.52" width="0.1524" layer="91"/>
<wire x1="215.9" y1="96.52" x2="215.9" y2="101.6" width="0.1524" layer="91"/>
</segment>
</net>
<net name="VCC" class="0">
<segment>
<pinref part="P+1" gate="VCC" pin="VCC"/>
<pinref part="IC2" gate="P" pin="VCC"/>
<wire x1="205.74" y1="119.38" x2="205.74" y2="116.84" width="0.1524" layer="91"/>
<pinref part="IC1" gate="P" pin="VCC"/>
<wire x1="205.74" y1="116.84" x2="205.74" y2="114.3" width="0.1524" layer="91"/>
<wire x1="190.5" y1="114.3" x2="190.5" y2="116.84" width="0.1524" layer="91"/>
<wire x1="190.5" y1="116.84" x2="198.12" y2="116.84" width="0.1524" layer="91"/>
<junction x="205.74" y="116.84"/>
<pinref part="C1" gate="G$1" pin="1"/>
<wire x1="198.12" y1="116.84" x2="205.74" y2="116.84" width="0.1524" layer="91"/>
<wire x1="198.12" y1="109.22" x2="198.12" y2="116.84" width="0.1524" layer="91"/>
<junction x="198.12" y="116.84"/>
<pinref part="C2" gate="G$1" pin="1"/>
<wire x1="205.74" y1="116.84" x2="215.9" y2="116.84" width="0.1524" layer="91"/>
<wire x1="215.9" y1="116.84" x2="215.9" y2="109.22" width="0.1524" layer="91"/>
</segment>
</net>
</nets>
</sheet>
</sheets>
</schematic>
</drawing>
<compatibility>
<note version="9.0" severity="warning">
Since Version 9.0, EAGLE supports the align property for labels. 
Labels in schematic will not be understood with this version. Update EAGLE to the latest version 
for full support of labels. 
</note>
</compatibility>
</eagle>
